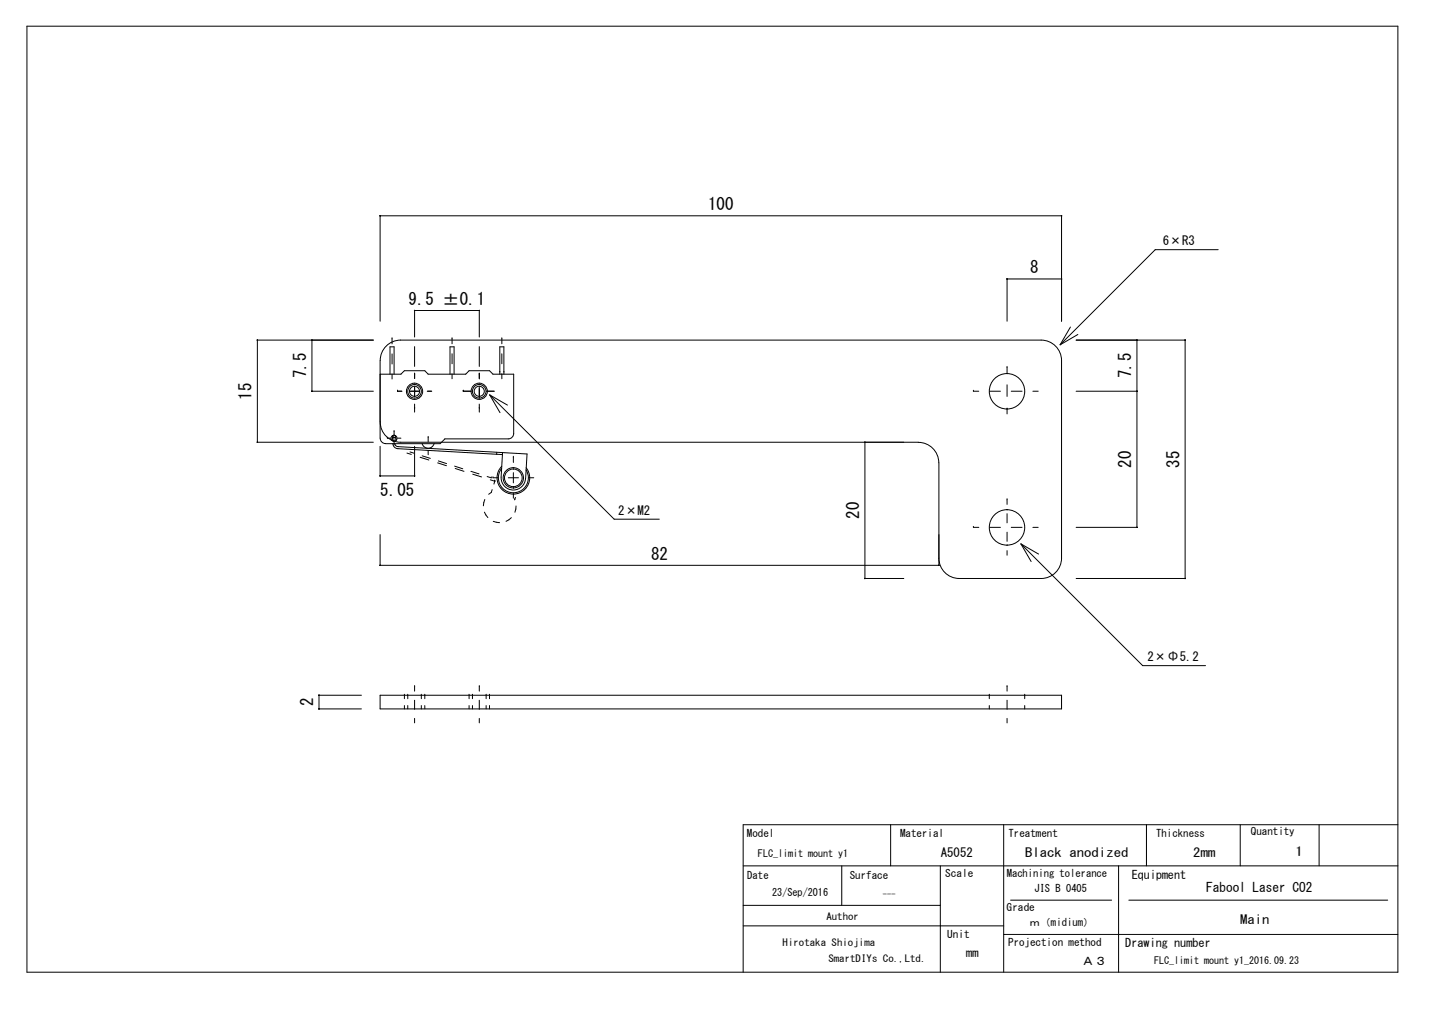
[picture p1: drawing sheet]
<svg xmlns="http://www.w3.org/2000/svg" width="297mm" height="210mm" viewBox="0 0 297 210" stroke-linecap="round" stroke-linejoin="round" font-family="sans-serif">
<g fill="none" stroke="#000" stroke-width=".21">
<path d="M5.6 5.4h284.4v196.2h-284.4zM78.8 44.7v21.9M78.8 44.8h141.4M78.9 44.7v.1M208.9 57.8v.1M208.9 57.8v8.8M208.9 57.9h11.3M220.2 44.7v.1M220.2 57.8v.1M220.2 44.7v21.9M252.7 51.8h-13.1l-19.7 19.7M53.4 70.5v21.3"/>
<path d="M53.4 70.5h24M53.4 70.5v.1M64.7 70.5v.1M64.7 70.5v10.7M78.8 77.6h4.4l.7-.7h4.2l.7 .7h7.8l.7-.7h4.2l.8 .7h4.3v12.3a1.12 1.12 0 0 1-1.2 1.1h-13.1l-1 1h-11.3M78.8 74.8v16.1M78.9 74.8a4.2 4.2 0 0 1 4.2-4.3h132.9a4.2 4.2 0 0 1 4.2 4.3v41a4.2 4.2 0 0 1-4.2 4.2h-17a4.2 4.2 0 0 1-4.2-4.2M80.9 77.6v-5.7h.8v5.7M81.3 70.3h.1M81.3 70.3v1M81.3 73.4v2.1M81.3 77.6v1"/>
<path d="M86 64.4v5.5M86 77.6h.1M86 71.9v4.1M86 77.6v.9M86 64.4h13.4M86 64.4h.1M93.3 77.6v-5.7h.9v5.7M93.8 70.3h.1M93.8 70.3v1M93.8 73.4v2.1M93.8 77.5v1.1M99.4 64.4h.1"/>
<path d="M99.4 64.4v5.5M99.4 77.6h.1M99.4 71.9v4.1M99.4 77.6v1M103.7 77.6v-5.7h.8v5.7M104.1 70.3h.1M104.1 70.3v1M104.1 73.4v2.1M104.1 77.5v1.1M208.9 76.2h.1M208.9 76.2v1.2M208.9 79.8v2.4"/>
<path d="M222 67.8l-2.1 3.7M223.2 70.5h22.6M223.6 69.4l-3.7 2.1M235.8 70.5v.1M235.8 70.5v38.9M235.9 70.5v.1M245.8 70.5v49.5M245.9 70.5v.1M53.4 91.7h24M53.4 91.7v.1M64.7 81.1v.1M64.7 81.1h12.7"/>
<path d="M78.8 92.6v6.1l7.2 .1v-6.2M78.9 87.5a4.2 4.2 0 0 0 4.2 4.2l107.4 .1a4.2 4.2 0 0 1 4.2 4.2M78.9 90.9a1.1 1.1 0 0 0 1.1 1.1M78.9 98.7v.1M80.3 90.9h.1M80.3 90.9h.8M81.4 90.3v1.1M81.5 92a1.1 1.1 0 0 0 1 1.1M81.5 91.4l.4 .1 .1-1.2h-.4l-.1 1.2M81.6 90.7l.4 .1M81.7 89.5h.1M81.7 89.5v.7"/>
<path d="M81.7 91.6v.7M81.9 92a.67 .67 0 0 0 .7 .6M82 90.3l.2 1M82.5 81.1h.1M82.5 81.1h.9M82.5 90.9h.7M82.5 93.1l21.7 1.2M82.6 92.6l26.7 1.6-.3 5a2.53 2.53 0 0 1-2.7 2.4 2.53 2.53 0 0 1-2.4-2.6l.3-5.1M84.4 94l.9 .2M85 93.7l.9 .3M85.1 81.1h1.8M86 81.1h.1"/>
<path d="M86 80.3v1.9M86 83.8v1.7M86 98.7v.1M87.1 94.8l1.9 .6M87.6 92a1.28 1.28 0 0 0 1.2 1 1.28 1.28 0 0 0 1.2-1M87.6 94.5l1.7 .6M88.6 81.1h1M88.8 90.7h.1M88.8 90.7v.9M88.8 93.4v.9M90.8 96l1.8 .6M90.9 95.6l1.7 .6"/>
<path d="M94.3 96.7l1.7 .5M94.4 97.2l1.8 .6M96.1 81.1h.1M96.1 81.1h1.6M97.7 97.8l1.7 .5M98.1 98.4l1.8 .5M99.4 80.3v2.2M99.4 83.8v1.7M100.9 81.1h1.6M101 98.8l.9 .3M101.6 81.9l25.8 25.8h9.4M101.6 81.9l3.7 2.1"/>
<path d="M101.6 81.9l2.1 3.7M101.7 99.5l.9 .3M101.9 99.1h.1M102.3 99.1h.1M102.3 99.1h1M102.6 99.8h.1M102.6 99.8l-.2 .6M103 93.8v.4M104 97.2a3.1 3.1 0 0 0 2.3 5 3.1 3.1 0 0 0 2.8-4.7M104.1 96.7a3.4 3.4 0 0 0-.1 4.7 3.4 3.4 0 0 0 4.7 .3 3.4 3.4 0 0 0 .4-4.7M105.4 99.1h2.1M106.5 94.8h.1"/>
<path d="M106.5 94.8v1.1M106.5 98v2.2M109.7 99.1h1M179.4 91.7v.1M179.4 91.7v28.3M194.8 96v21.3M201.9 81.1h.1M201.9 81.1h1.1M205.3 81.1h2.2M208.9 84.6v1.2M209.8 81.1h2.2M214.2 81.1h1.1"/>
<path d="M223.2 81.1h12.6M235.8 81.1v.1M235.9 81.1v.1M78.8 110.9v6.4M78.8 117.3h116M78.9 117.2v.1M100.5 106.2l.7 1.2M100.6 103.6l-.3 1.3M102.1 101.6l-.2 .5-.5 .4M102.3 108.1l1.3 .3M106.1 107.4l-1.1 .7M106.5 102.3v1"/>
<path d="M106.8 103.7h.1M106.9 103.2l-.1 .5M107 104.9l-.2 1.3M179.4 119.9v.1M179.4 120h8.1M194.7 117.2v.1M201.9 109.4h.1M201.9 109.4h1.1M205.3 109.4h2.2M208.9 103.6h.1M208.9 103.6v1M208.9 106.5v2"/>
<path d="M208.9 110.4v1.9M208.9 114.2v1M209.8 109.4h2.2M211.8 112.8l25.2 25.3h13.1M211.8 112.8l3.6 2.1M211.8 112.8l2.1 3.7M214.2 109.4h1.1M223.2 109.4h12.6M223.2 120h22.6M235.8 109.3v.1M235.9 109.4h.1M245.9 119.9v.1"/>
<path d="M66.1 144.2h.1M66.1 147v.1M66.1 144.2v2.9M66.2 147h8.8M66.2 144.2h8.8M66.2 144.2h.1M66.2 147v.1M78.8 144.2h141.4v2.8h-141.4zM83.9 144.2h.1M83.9 144.2v.7M83.9 146.3v.7M84.6 144.2h.1"/>
<path d="M84.6 144.2v.7M84.6 146.3v.7M86 142.4h.1M86 142.4v1M86 145.2v1.9M86 149v.9M87.4 144.2h.1M87.4 144.2v.7M87.4 146.3v.7M88.1 144.2h.1M88.1 144.2v.7M88.1 146.3v.7"/>
<path d="M97.3 144.2h.1M97.3 144.2v.7M97.3 146.3v.7M98 144.2h.1M98 144.2v.7M98 146.3v.7M99.4 142.4h.1M99.4 142.4v1M99.4 145.2v1.9M99.4 149v.9M100.8 144.2h.1M100.8 144.2v.7"/>
<path d="M100.8 146.3v.7M101.5 144.2h.1M101.5 144.2v.7M101.5 146.3v.7M205.2 144.2h.1M205.2 144.2v.7M205.2 146.3v.7M208.9 142.4h.1M208.9 142.4v1M208.9 145.2v1.9M208.9 149v.9M212.6 144.2h.1"/>
<path d="M212.6 144.2v.7M212.6 146.3v.7M154.2 179.6h135.8M174.6 179.6v8.2M184.7 171.1v8.5M195.1 179.6v22M208.2 171.1v30.5M232 179.6v22M237.8 171.1v8.5M257.3 171.1v8.5M273.6 171.1v8.5M290 171.1h-135.8v30.5"/>
<path d="M154.2 187.8h40.9M154.2 192h54M208.2 193.8h81.8M209.6 186.7h21M234.1 186.7h53.7"/>
<circle cx="81.7" cy="90.9" r=".63"/>
<circle cx="86" cy="81.2" r="1.68"/>
<circle cx="86" cy="81.2" r="1.41"/>
<circle cx="86" cy="81.2" r="1.05"/>
<circle cx="99.4" cy="81.2" r="1.4"/>
<circle cx="99.4" cy="81.2" r="1.68"/>
<circle cx="99.4" cy="81.2" r="1.05"/>
<circle cx="106.5" cy="99.1" r="2.11"/>
<circle cx="106.5" cy="99.1" r="1.83"/>
<circle cx="208.9" cy="81.2" r="3.7"/>
<circle cx="208.9" cy="109.4" r="3.7"/>
</g>
<g font-size="3.5">
<text x="146.9" y="43.6">100</text>
<text x="213.7" y="56.7">8</text>
<text x="84.8" y="63.3">9.5 ±0.1</text>
<text x="52.2" y="82.9" transform="rotate(-90 52.2 82.9)">15</text>
<text x="63.5" y="78.5" transform="rotate(-90 63.5 78.5)">7.5</text>
<text x="234.6" y="78.5" transform="rotate(-90 234.6 78.5)">7.5</text>
<text x="234.6" y="97" transform="rotate(-90 234.6 97)">20</text>
<text x="244.6" y="97" transform="rotate(-90 244.6 97)">35</text>
<text x="78.9" y="103">5.05</text>
<text x="178.2" y="107.6" transform="rotate(-90 178.2 107.6)">20</text>
<text x="135" y="116.1">82</text>
<text x="65" y="146.5" transform="rotate(-90 65 146.5)">2</text>
</g>
<text font-size="2.7" x="250.2" y="185">Fabool Laser CO2</text>
<g font-size="2.6">
<text x="241.2" y="50.8">6×R3</text>
<text x="128.2" y="106.8">2×M2</text>
<text x="238" y="137.1">2×Φ5.2</text>
<text x="195.1" y="177.7">A5052</text>
<text x="212.6" y="177.7">Black anodized</text>
<text x="247.5" y="177.7">2mm</text>
<text x="268.8" y="177.6">1</text>
<text x="257.2" y="191.6">Main</text>
</g>
<g font-size="2.5">
<text x="234.8" y="182.3">Equipment</text>
<text x="233.4" y="196.5">Drawing number</text>
<text x="200.4" y="198.6">mm</text>
<text x="224.4" y="200.1">Ａ３</text>
</g>
<g font-size="2.2">
<text x="154.9" y="173.5">Model</text>
<text x="186.7" y="173.5">Material</text>
<text x="209.2" y="173.5">Treatment</text>
<text x="239.8" y="173.6">Thickness</text>
<text x="259.5" y="173.3">Quantity</text>
<text x="155" y="182.2">Date</text>
<text x="160.2" y="185.8">23/Sep/2016</text>
<text x="176.3" y="182.3">Surface</text>
<text x="196" y="181.8">Scale</text>
<text x="208.8" y="181.9">Machining tolerance</text>
<text x="214.6" y="185">JIS B 0405</text>
<text x="208.8" y="189">Grade</text>
<text x="196.5" y="194.5">Unit</text>
<text x="209.1" y="196.3">Projection method</text>
<text x="213.6" y="192.2">ｍ（midium）</text>
</g>
<g font-size="2.1">
<text x="157.2" y="177.8">FLC_limit mount y1</text>
<text x="171.4" y="190.8">Author</text>
<text x="162.3" y="196.3">Hirotaka Shiojima</text>
<text x="171.8" y="199.4">SmartDIYs Co.,Ltd.</text>
<text x="239.4" y="200">FLC_limit mount y1_2016.09.23</text>
</g>
<text font-size="1.7" x="183.2" y="186.1">---</text>
</svg>
